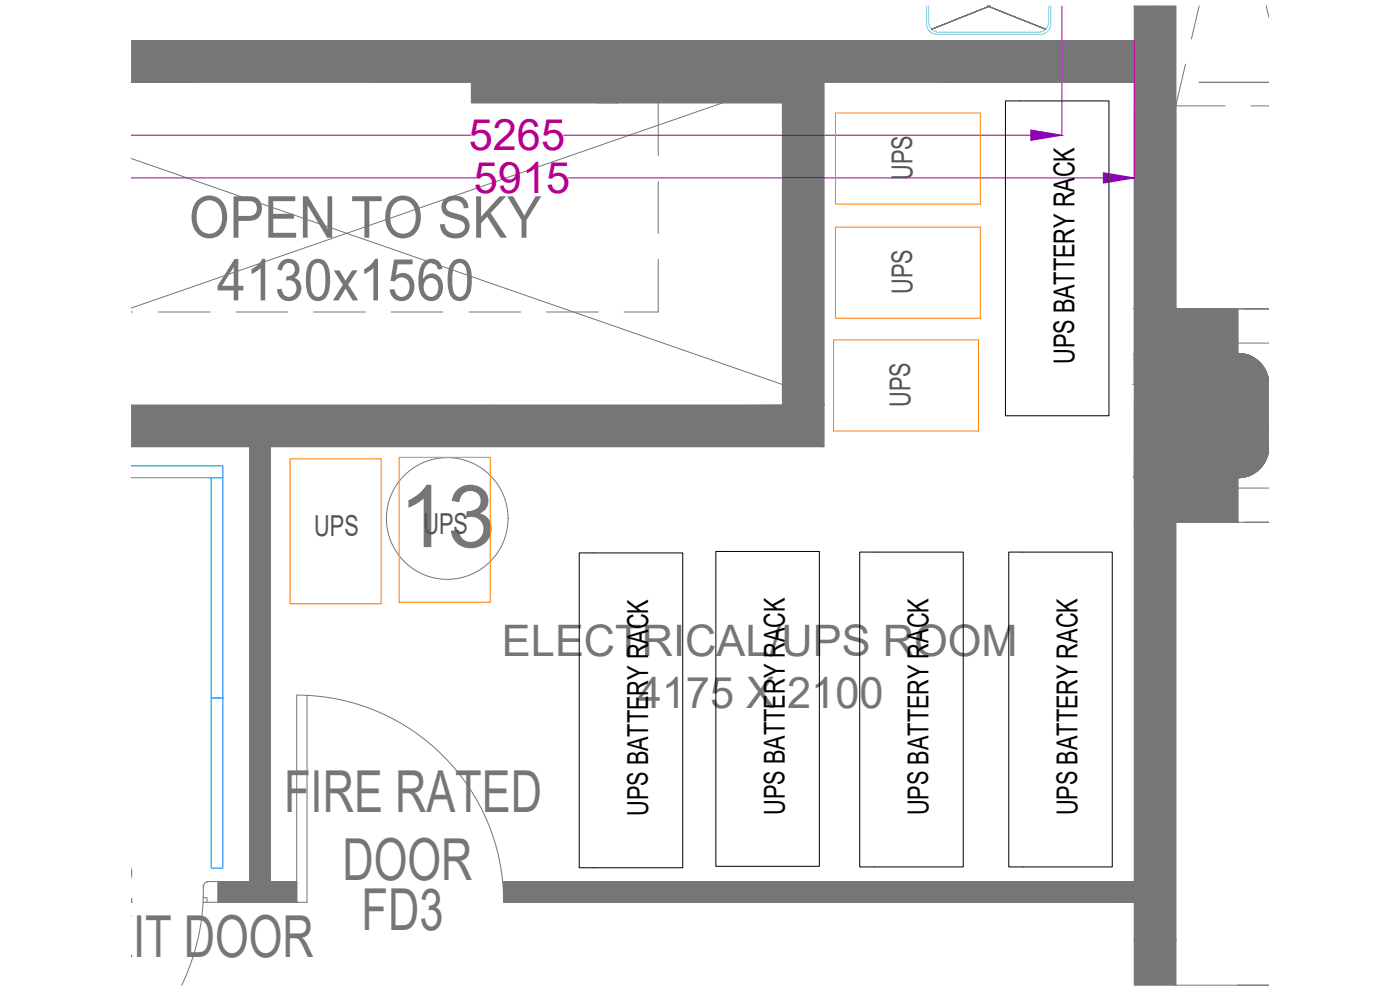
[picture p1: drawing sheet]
<svg xmlns="http://www.w3.org/2000/svg" width="1189mm" height="841mm" viewBox="0 0 1189 841" stroke-linecap="round" stroke-linejoin="round" font-family="sans-serif">
<!-- layer: 0 -->
<g fill="#767676" stroke="#767676" stroke-width=".85">
<path d="M982 5h16v257z"/>
<path d="M111 50l211 20h-211z"/>
<path d="M111 346l589 33h-589z"/>
<path d="M400 35l405 35v-35zM400 35l405 35h-405z"/>
<path d="M400 70l300 17v-17zM400 70l300 17h-300z"/>
<path d="M664 87l36 257v-257zM664 87l36 257h-36z"/>
<path d="M963 5v257h35zM963 5h19l16 257z"/>
<path d="M805 35l158 35v-35zM805 35l158 35h-158z"/>
<path d="M322 35l79 35v-35zM322 35l79 35h-79z"/>
<path d="M111 50l211 20v-35zM111 35h211l-211 15z"/>
<path d="M963 379l115 1v-1zM963 379l115 1h-115z"/>
<path d="M963 380l114 1 1-1zM963 380l114 1h-114z"/>
<path d="M963 381h114zM963 381h114h-114z"/>
<path d="M963 381l114 1v-1zM963 381l114 1h-114z"/>
<path d="M963 382l114 1v-1zM963 382l114 1h-114z"/>
<path d="M963 383h114zM963 383h114h-114z"/>
<path d="M963 383l114 1v-1zM963 383l114 1h-114z"/>
<path d="M963 384l114 1v-1zM963 384l114 1h-114z"/>
<path d="M963 385l114 1v-1zM963 385l114 1h-114z"/>
<path d="M963 386h114zM963 386h114h-114z"/>
<path d="M963 386l113 1 1-1zM963 386l113 1h-113z"/>
<path d="M963 387l113 1v-1zM963 387l113 1h-113z"/>
<path d="M963 388h113zM963 388h113h-113z"/>
<path d="M963 388l113 1v-1zM963 388l113 1h-113z"/>
<path d="M963 389l112 1 1-1zM963 389l112 1h-112z"/>
<path d="M963 390h112zM963 390h112h-112z"/>
<path d="M963 390l112 1v-1zM963 390l112 1h-112z"/>
<path d="M963 391l111 1 1-1zM963 391l111 1h-111z"/>
<path d="M963 392h111zM963 392h111h-111z"/>
<path d="M963 392l110 1 1-1zM963 392l110 1h-110z"/>
<path d="M963 393l110 1v-1zM963 393l110 1h-110z"/>
<path d="M963 394h110zM963 394h110h-110z"/>
<path d="M963 394l109 1 1-1zM963 394l109 1h-109z"/>
<path d="M963 395h109zM963 395h109h-109z"/>
<path d="M963 395l108 1 1-1zM963 395l108 1h-108z"/>
<path d="M963 396l108 1v-1zM963 396l108 1h-108z"/>
<path d="M963 397h107h1zM963 397h107h-107z"/>
<path d="M963 397l107 1v-1zM963 397l107 1h-107z"/>
<path d="M963 398h106h1zM963 398h106h-106z"/>
<path d="M963 398l106 1v-1zM963 398l106 1h-106z"/>
<path d="M963 399h105h1zM963 399h105h-105z"/>
<path d="M963 399l105 1v-1zM963 399l105 1h-105z"/>
<path d="M963 400h104h1zM963 400h104h-104z"/>
<path d="M963 400l103 1 1-1zM963 400l103 1h-103z"/>
<path d="M963 401h103zM963 401h103z"/>
<path d="M963 401h103zM963 401h102z"/>
<path d="M963 401h102zM963 401l102 1z"/>
<path d="M963 402h102zM963 402h101z"/>
<path d="M963 402h101zM963 402h100z"/>
<path d="M963 402h100zM963 402l100 1z"/>
<path d="M963 403h100zM963 403h99z"/>
<path d="M963 403h99zM963 403h98z"/>
<path d="M963 403h98zM963 403l98 1z"/>
<path d="M963 404h98zM963 404h97z"/>
<path d="M963 404h97zM963 404h96z"/>
<path d="M963 404h96zM963 404h95z"/>
<path d="M963 404h95zM963 404l95 1z"/>
<path d="M963 405h95zM963 405h94z"/>
<path d="M963 405h94zM963 405h93z"/>
<path d="M963 405h93zM963 405h93z"/>
<path d="M963 405h93zM963 405h92z"/>
<path d="M963 405h92zM963 405h91z"/>
<path d="M963 405h91zM963 405h90z"/>
<path d="M963 405h90zM963 405h90z"/>
<path d="M963 405h90zM963 405h89z"/>
<path d="M963 405h89zM963 405h88z"/>
<path d="M963 405l88 38v-38zM963 405l88 38h-88z"/>
<path d="M963 443l35 355v-355zM963 443l35 355h-35z"/>
<path d="M963 262l88 38v-38zM963 262l88 38h-88z"/>
<path d="M963 300h89zM963 300h89z"/>
<path d="M963 300h90zM963 300h90z"/>
<path d="M963 300h90zM963 300h90z"/>
<path d="M963 300h91zM963 300h91z"/>
<path d="M963 300h92zM963 300h92z"/>
<path d="M963 300h93zM963 300h93z"/>
<path d="M963 300h93zM963 300h93z"/>
<path d="M963 300l94 1zM963 300l94 1z"/>
<path d="M963 301h95zM963 301h95z"/>
<path d="M963 301h95zM963 301h95z"/>
<path d="M963 301h96zM963 301h96z"/>
<path d="M963 301h97zM963 301h97z"/>
<path d="M963 301l98 1zM963 301l98 1z"/>
<path d="M963 302h98zM963 302h98z"/>
<path d="M963 302h99zM963 302h99z"/>
<path d="M963 302l100 1zM963 302l100 1z"/>
<path d="M963 303h100zM963 303h100z"/>
<path d="M963 303h101zM963 303h101z"/>
<path d="M963 303l102 1zM963 303l102 1z"/>
<path d="M963 304h102zM963 304h102z"/>
<path d="M963 304h103zM963 304h103z"/>
<path d="M963 304l103 1zM963 304l103 1z"/>
<path d="M963 305h104h-1zM963 305h104h-104z"/>
<path d="M963 305l105 1-1-1zM963 305l105 1h-105z"/>
<path d="M963 306h105zM963 306h105h-105z"/>
<path d="M963 306l106 1-1-1zM963 306l106 1h-106z"/>
<path d="M963 307h106zM963 307h106h-106z"/>
<path d="M963 307l107 1-1-1zM963 307l107 1h-107z"/>
<path d="M963 308h107zM963 308h107h-107z"/>
<path d="M963 308l108 1-1-1zM963 308l108 1h-108z"/>
<path d="M963 309h108zM963 309h108h-108z"/>
<path d="M963 309l109 1-1-1zM963 309l109 1h-109z"/>
<path d="M963 310h109zM963 310h109h-109z"/>
<path d="M963 310l110 1-1-1zM963 310l110 1h-110z"/>
<path d="M963 311l110 1v-1zM963 311l110 1h-110z"/>
<path d="M963 312h110zM963 312h110h-110z"/>
<path d="M963 312l111 1-1-1zM963 312l111 1h-111z"/>
<path d="M963 313l111 1v-1zM963 313l111 1h-111z"/>
<path d="M963 314h112h-1zM963 314h112h-112z"/>
<path d="M963 314l112 1v-1zM963 314l112 1h-112z"/>
<path d="M963 315l112 1v-1zM963 315l112 1h-112z"/>
<path d="M963 316h113h-1zM963 316h113h-113z"/>
<path d="M963 316l113 1v-1zM963 316l113 1h-113z"/>
<path d="M963 317l113 1v-1zM963 317l113 1h-113z"/>
<path d="M963 318h113zM963 318h113h-113z"/>
<path d="M963 318l114 1-1-1zM963 318l114 1h-114z"/>
<path d="M963 319l114 1v-1zM963 319l114 1h-114z"/>
<path d="M963 320h114zM963 320h114h-114z"/>
<path d="M963 320l114 1v-1zM963 320l114 1h-114z"/>
<path d="M963 321l114 1v-1zM963 321l114 1h-114z"/>
<path d="M963 322l114 1v-1zM963 322l114 1h-114z"/>
<path d="M963 323h114zM963 323h114h-114z"/>
<path d="M963 323l114 1v-1zM963 323l114 1h-114z"/>
<path d="M963 324l114 1v-1zM963 324l114 1h-114z"/>
<path d="M963 325l115 1-1-1zM963 325l115 1h-115z"/>
<path d="M963 326h115h-115zM963 326h115z"/>
<path d="M111 346l589 33v-35zM111 344h589l-589 2z"/>
<path d="M963 798l35 38v-38zM963 798l35 38h-35z"/>
<circle cx="1051" cy="836" r=".1"/>
</g>
<g fill="none" stroke="#767676" stroke-width=".85">
<path d="M963 5v321h115M998 5v257M1018 5l-6 28M1075 5l3 10M111 35h290M506 35h457M805 35v35h158M1007 54l-9 36M111 70h290h-238M163 70h-52h52M700 70h263M963 70h-263v309h-284v-35h284"/>
<path d="M1018 70h60M506 87h158v257M559 87v45M614 87l-503 174M963 90v172h35v-172M998 90h42M1062 90h16M111 135l553 191M559 154v44M559 220v45h-29M111 265h1M134 265h44"/>
<path d="M200 265h44M266 265h44M332 265h44M398 265h44M464 265h44M963 262h115M1051 262v38a26 26 0 0 1 27 26M1051 291h27M1078 326h-115v53h115a26 26 0 0 1-27 26v38M111 344h305M963 344v492M111 379h305"/>
<path d="M1051 414h27M1078 443h-80v393h80M261 590v176M173 751v11h3v4M176 749l-2 1-1 1M176 749v-1h9v18M185 750v16h-13M173 761a186 186 0 0 1-19 75M428 766a176 176 0 0 0-176-176v176"/>
<circle cx="380" cy="440" r="52"/>
</g>
<!-- layer: HS -->
<g fill="#767676" stroke="#767676" stroke-width=".85">
<path d="M212 379l17 369v-369zM212 379l17 369h-17z"/>
<path d="M185 748l67 18v-18zM185 748l67 18h-67z"/>
<path d="M428 748l535 18v-18zM428 748l535 18h-535z"/>
</g>
<!-- layer: SECTION -->
<path d="M212 379v369h-27M229 379v387M229 748h23v18h-23M963 748h-535v18h535M185 766h44M252 766h9" fill="none" stroke="#767676" stroke-width=".85"/>
<!-- layer: HATCH -->
<g fill="#767676" stroke="#767676" stroke-width=".85">
<path d="M963 326h115v35z"/>
<path d="M401 35l123 52v-52zM401 35l123 52h-123z"/>
<path d="M963 379h115v-18zM963 326l115 35-115 18z"/>
</g>
<!-- layer: WALL PANEL -->
<path d="M111 395h78v10h-78M179 405h10v187h-10zM179 592h10v145h-10z" fill="none" stroke="#007fff" stroke-width=".85"/>
<!-- layer: RD -->
<path d="M787 5v15a9 9 0 0 0 9 9h88a9 9 0 0 0 8-9v-15M789 5v14a9 9 0 0 0 8 8h85a9 9 0 0 0 9-8v-14" fill="none" stroke="#6eddc1" stroke-width=".85"/>
<!-- layer: VENT -->
<g fill="none" stroke="#767676" stroke-width=".85">
<path d="M803 20h.1M804 20h.1M804 19v1M805 19h-1M805 19h.1M806 19h-1M806 19h.1M807 19h.1M807 18h.1M808 18h.1M809 18h-1M809 17v1"/>
<path d="M810 17h.1M811 17h.1M811 17l-8 3M812 17h-1M812 17h.1M812 16h.1M813 16l-2 1M813 16h.1M814 16h.1M815 15l-1 1M815 15h.1M815 15l-3 1"/>
<path d="M816 15h.1M817 15h.1M817 14v1M817 14h.1M818 14h-1M818 14h.1M819 14h.1M820 13l-4 2M820 13h.1M821 13h-1M821 13h.1M822 13h-2"/>
<path d="M822 13h.1M822 12h.1M823 12h.1M824 12h-1M824 12h.1M825 11l-1 1M825 11h.1M826 11h.1M827 11h.1M827 10v1M827 10h.1M828 10h-1"/>
<path d="M828 10l-6 3M828 10h.1M829 10h.1M830 9v1M830 9h.1M831 9l-3 1M831 9h-1M831 9h.1M832 9h.1M832 8l-1 1M832 8h.1M833 8h.1"/>
<path d="M834 8h-1M834 8h.1M835 7l-1 1M835 7h.1M836 7h.1M836 7l-4 1M837 7h.1M837 6h.1M838 6h.1M839 6h.1M839 5l5 2M839 5h.1"/>
<path d="M839 6l-3 1M840 5l-1 1M840 6h.1M840 5h.1M840 6h1M841 5h-1M841 5l-1 1M841 6h.1M841 6h1M842 7h.1M843 7h.1M843 7h1"/>
<path d="M844 7h.1M844 7l2 1M844 7h1M845 7h.1M845 8h.1M846 8h.1M846 8l5 2M846 8h1M847 8h.1M847 9h1M848 9h.1M849 9h.1"/>
<path d="M849 9h1M850 9v1M850 10h.1M851 10l8 3M851 10h.1M852 10h.1M852 10v1M853 11h.1M853 11h1M854 11h.1M855 12h.1M855 12h1"/>
<path d="M856 12h.1M856 12h1M857 12h.1M857 13h.1M858 13h.1M859 13h.1M859 13l4 2M859 13h1M860 14h.1M861 14h.1M862 14h.1M862 15h1"/>
<path d="M863 15h.1M863 15h1M864 15h.1M864 15l3 1M865 15h.1M865 15v1M865 16h.1M865 16h1M866 16h.1M867 16h.1M867 16l4 2M867 17h.1"/>
<path d="M868 17h.1M868 17h1M869 17h.1M870 17h.1M870 18h.1M871 18h.1M871 18l4 2M872 18h.1M872 19h1M873 19h.1M874 19h.1M875 19h.1"/>
<path d="M875 20h.1M875 20h1M876 20h.1M876 20l4 1M792 25h.1M792 24h.1M793 24h-1M793 24h.1M794 24h-1M794 24h.1M794 23l-3 2M795 23h.1"/>
<path d="M796 23h-1M796 23h.1M797 23h-1M797 23h.1M797 22v1M797 22h.1M798 22h.1M799 22h.1M800 21h-1M800 21h.1M801 21h-1M801 21h.1"/>
<path d="M802 21h-1M802 21h.1M802 20h.1M803 20h-1M803 20l-8 3M877 20v1M878 21h.1M878 21h1M879 21h.1M880 22l5 1M880 22h.1M881 22h.1"/>
<path d="M881 22h1M882 22v1M883 23h.1M884 23h.1M885 23h.1M885 23l3 2M885 24h.1M886 24h.1M886 24h1M887 24h.1M887 24l1 1M888 25h.1"/>
</g>
<!-- layer: 0 -->
<path d="M902 5v110M963 35v116" fill="none" stroke="#d0d" stroke-width=".85"/>
<path d="M111 115h289M478 115h397M111 151h293M483 151h454" fill="none" stroke="#8a00b8" stroke-width=".85"/>
<g fill="#8a00b8" stroke="#8a00b8" stroke-width=".85">
<path d="M875 110l27 5-27 4z"/>
<path d="M937 147l26 4-26 4z"/>
</g>
<!-- layer: furniture -->
<path d="M709 96h124v77h-124zM709 193h124v77h-124zM708 288h123v78h-123zM246 389h78v123h-78zM339 388h77v123h-77z" fill="none" stroke="#ff7f00" stroke-width=".85"/>
<path d="M854 86h88v267h-88zM492 469h88v267h-88zM608 468h88v267h-88zM730 469h88v267h-88zM857 469h88v267h-88z" fill="none" stroke="#000" stroke-width=".85"/>
<text font-size="73.7" fill="#767676" x="339" y="464">13</text>
<g font-size="49.1" fill="#767676">
<text x="161" y="202">OPEN TO SKY</text>
<text x="184" y="255">4130x1560</text>
<text x="241" y="689">FIRE RATED</text>
<text x="291" y="747">DOOR</text>
<text x="45" y="766">FD2</text>
<text x="307" y="789">FD3</text>
<text x="3" y="812">RE EXIT DOOR</text>
</g>
<g font-size="36.8" fill="#b8008a">
<text x="398" y="128">5265</text>
<text x="402" y="164">5915</text>
</g>
<g font-size="36.8" fill="#767676">
<text x="426" y="557">ELECTRICAL/UPS ROOM</text>
<text x="542" y="601">4175 X 2100</text>
</g>
<g font-size="24.6" fill="#545454">
<text x="775" y="153" transform="rotate(-90 775 153)">UPS</text>
<text x="775" y="250" transform="rotate(-90 775 250)">UPS</text>
<text x="773" y="345" transform="rotate(-90 773 345)">UPS</text>
<text x="267" y="455">UPS</text>
<text x="360" y="454">UPS</text>
</g>
<g font-size="24.6">
<text x="912" y="309" transform="rotate(-90 912 309)">UPS BATTERY RACK</text>
<text x="550" y="693" transform="rotate(-90 550 693)">UPS BATTERY RACK</text>
<text x="666" y="691" transform="rotate(-90 666 691)">UPS BATTERY RACK</text>
<text x="789" y="692" transform="rotate(-90 789 692)">UPS BATTERY RACK</text>
<text x="915" y="692" transform="rotate(-90 915 692)">UPS BATTERY RACK</text>
</g>
</svg>
